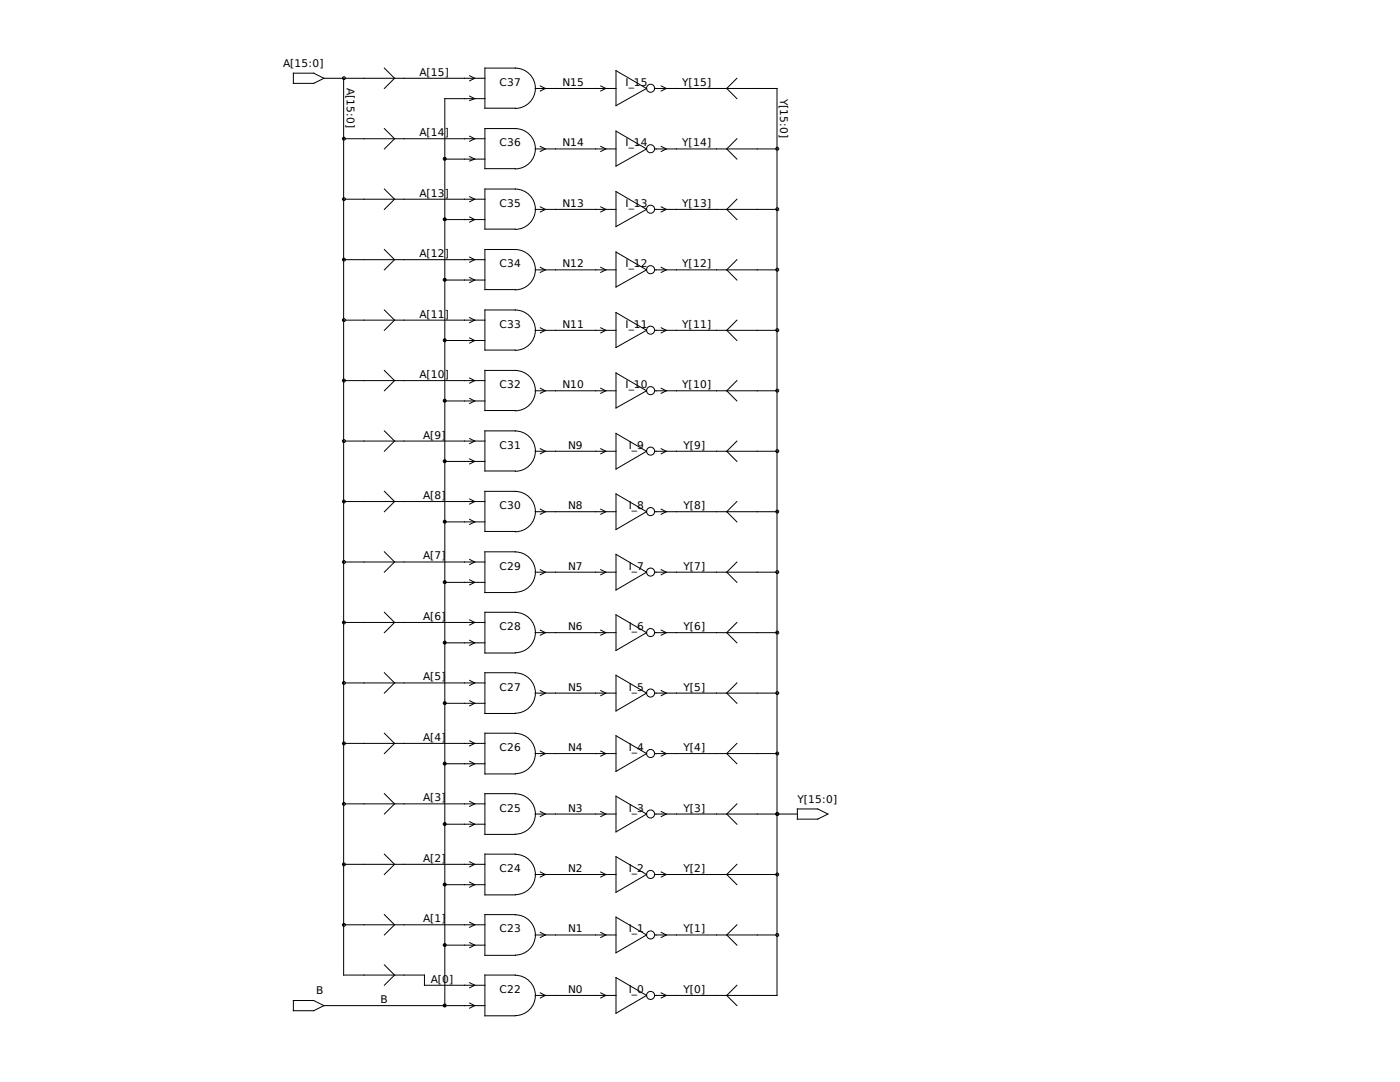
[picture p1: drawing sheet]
<svg xmlns="http://www.w3.org/2000/svg" width="279mm" height="216mm" viewBox="0 0 279 216" stroke-linecap="round" stroke-linejoin="round" font-family="sans-serif">
<g fill="none" stroke="#000" stroke-width=".2">
<path d="M58.5 14.6h4.1l2 1-2 1h-4.1zM64.6 15.6h32.2M68.6 15.6v179h16.1v2h12.1M76.7 13.6l2 2-2 2.1M93.7 19.2l1 .5-1 .4M93.7 15.1l1 .5-1 .5M96.8 19.7h-8v181M102.8 13.6a4 4 0 0 1 4 4 4 4 0 0 1-4 4M102.9 13.6h-6.1v8h6.1M106.8 17.7h16.1M107.8 17.1l1 .6-1 .5M119.9 17.1l1 .6-1 .5"/>
<path d="M122.9 14.1l6.1 3.6-6.1 3.4zM130.7 17.7h24.4v180.9h-24.4M132 17.1l1 .6-1 .5M147.1 15.6l-2.1 2.1 2.1 2M68.6 27.7h28.2M68.6 39.8h28.2M76.7 25.7l2 2-2 2M76.7 37.7l2 2.1-2 2M88.8 31.7h8M93.7 39.2l1 .6-1 .5M93.7 31.2l1 .5-1 .4M93.7 27.2l1 .5-1 .5"/>
<path d="M102.8 25.7a4 4 0 0 1 4 4 4 4 0 0 1-4 4M102.8 37.7a4 4 0 0 1 4 4 4 4 0 0 1-4 4.1M102.9 25.7h-6.1v8h6.1M102.9 37.7h-6.1v8h6.1M106.8 29.7h16.1M107.8 29.2l1 .5-1 .5M119.9 29.2l1 .5-1 .5M122.9 26.2l6.1 3.5-6.1 3.4zM122.9 38.2l6.1 3.6-6.1 3.4zM130.7 29.7h24.4M132 29.2l1 .5-1 .5M147.1 39.8l-2.1 2 2.1 2"/>
<path d="M147.1 27.7l-2.1 2 2.1 2M68.6 51.8h28.2M76.7 49.8l2 2-2 2M88.8 55.9h8M88.8 43.8h8M93.7 55.4l1 .5-1 .5M93.7 51.3l1 .5-1 .5M93.7 43.3l1 .5-1 .5M102.8 49.8a4 4 0 0 1 4 4 4 4 0 0 1-4 4M102.9 49.8h-6.1v8h6.1M106.8 53.8h16.1M106.8 41.8h16.1"/>
<path d="M107.8 41.3l1 .5-1 .5M107.8 53.3l1 .5-1 .6M119.9 53.3l1 .5-1 .6M119.9 41.3l1 .5-1 .5M122.9 50.3l6.1 3.5-6.1 3.5zM130.7 53.8h24.4M130.7 41.8h24.4M132 41.3l1 .5-1 .5M132 53.3l1 .5-1 .6M147.1 51.8l-2.1 2 2.1 2.1M68.6 63.9h28.2M68.6 75.9h28.2"/>
<path d="M76.7 61.8l2 2.1-2 2M76.7 73.9l2 2-2 2.1M88.8 67.9h8M93.7 79.5l1 .5-1 .5M93.7 75.4l1 .5-1 .6M93.7 67.4l1 .5-1 .6M93.7 63.4l1 .5-1 .5M102.8 73.9a4 4 0 0 1 4 4.1 4 4 0 0 1-4 4M102.8 61.9a4 4 0 0 1 4 4 4 4 0 0 1-4 4M102.9 61.8h-6.1v8.1h6.1M102.9 73.9h-6.1v8h6.1M106.8 78h16.1"/>
<path d="M106.8 65.9h16.1M107.8 65.4l1 .5-1 .5M107.8 77.5l1 .5-1 .5M119.9 77.5l1 .5-1 .5M119.9 65.4l1 .5-1 .5M122.9 62.4l6.1 3.5-6.1 3.4zM122.9 74.4l6.1 3.6-6.1 3.4zM130.7 78h24.4M130.7 65.9h24.4M132 77.5l1 .5-1 .5M132 65.4l1 .5-1 .5M147.1 75.9l-2.1 2.1 2.1 2"/>
<path d="M147.1 63.9l-2.1 2 2.1 2M68.6 88h28.2M76.7 98l2 2.1-2 2M76.7 86l2 2-2 2M88.8 92.1h8M88.8 80h8M93.7 99.6l1 .5-1 .5M93.7 91.6l1 .5-1 .5M93.7 87.5l1 .5-1 .5M102.8 98.1a4 4 0 0 1 4 4 4 4 0 0 1-4 4M102.8 86a4 4 0 0 1 4 4 4 4 0 0 1-4 4M102.9 86h-6.1v8h6.1"/>
<path d="M102.9 98h-6.1v8h6.1M106.8 90h16.1M107.8 89.5l1 .5-1 .6M119.9 89.5l1 .5-1 .6M122.9 86.5l6.1 3.5-6.1 3.6zM122.9 98.6l6.1 3.5-6.1 3.6zM130.7 90h24.4M132 89.5l1 .5-1 .6M147.1 88l-2.1 2 2.1 2.1M68.6 100.1h28.2M68.6 112.1h28.2M76.7 110.1l2 2-2 2.1"/>
<path d="M88.8 116.2h8M88.8 104.1h8M93.7 115.7l1 .5-1 .5M93.7 111.6l1 .5-1 .5M93.7 103.6l1 .5-1 .5M102.8 110.1a4 4 0 0 1 4 4.1 4 4 0 0 1-4 4M102.9 110.1h-6.1v8.1h6.1M106.8 114.2h16.1M106.8 102.1h16.1M107.8 113.7l1 .5-1 .5M107.8 101.6l1 .5-1 .5M119.9 113.7l1 .5-1 .5"/>
<path d="M119.9 101.6l1 .5-1 .5M122.9 110.6l6.1 3.6-6.1 3.5zM130.7 114.2h24.4M130.7 102.1h24.4M132 113.7l1 .5-1 .5M132 101.6l1 .5-1 .5M147.1 100.1l-2.1 2 2.1 2M147.1 112.1l-2.1 2.1 2.1 2M68.6 124.2h28.2M68.6 136.3h28.2M76.7 122.2l2 2-2 2M76.7 134.2l2 2.1-2 2"/>
<path d="M88.8 128.3h8M93.7 139.8l1 .5-1 .5M93.7 135.8l1 .5-1 .5M93.7 127.8l1 .5-1 .5M93.7 123.7l1 .5-1 .5M102.8 134.3a4 4 0 0 1 4 4 4 4 0 0 1-4 4M102.8 122.2a4 4 0 0 1 4 4 4 4 0 0 1-4 4M102.9 122.2h-6.1v8.1h6.1M102.9 134.2h-6.1v8.2h6.1M106.8 138.3h16.1M106.8 126.2h16.1M107.8 125.7l1 .5-1 .5"/>
<path d="M107.8 137.8l1 .5-1 .5M119.9 137.8l1 .5-1 .5M119.9 125.7l1 .5-1 .5M122.9 122.7l6.1 3.5-6.1 3.6zM122.9 134.7l6.1 3.6-6.1 3.6zM130.7 138.3h24.4M130.7 126.2h24.4M132 137.8l1 .5-1 .5M132 125.7l1 .5-1 .5M147.1 124.2l-2.1 2 2.1 2.1M147.1 136.3l-2.1 2 2.1 2M68.6 148.3h28.2"/>
<path d="M76.7 146.3l2 2-2 2.1M76.7 158.4l2 2-2 2M88.8 152.4h8M88.8 140.3h8M93.7 159.9l1 .5-1 .5M93.7 151.9l1 .5-1 .5M93.7 147.8l1 .5-1 .5M102.8 158.4a4 4 0 0 1 4 4 4 4 0 0 1-4 4M102.8 146.3a4 4 0 0 1 4 4.1 4 4 0 0 1-4 4M102.9 146.3h-6.1v8.1h6.1M102.9 158.4h-6.1v8.1h6.1M106.8 150.4h16.1"/>
<path d="M107.8 149.9l1 .5-1 .5M119.9 149.9l1 .5-1 .5M122.9 146.8l6.1 3.6-6.1 3.5zM122.9 158.9l6.1 3.5-6.1 3.6zM130.7 150.4h24.4M132 149.9l1 .5-1 .5M147.1 148.3l-2.1 2.1 2.1 2M68.6 160.4h28.2M68.6 172.5h28.2M76.7 170.4l2 2.1-2 2M88.8 176.5h8M88.8 164.5h8"/>
<path d="M93.7 172l1 .5-1 .5M93.7 176l1 .5-1 .5M93.7 164l1 .5-1 .5M102.8 170.5a4 4 0 0 1 4 4 4 4 0 0 1-4 4M102.9 170.4h-6.1v8.2h6.1M106.8 174.5h16.1M106.8 162.4h16.1M107.8 174l1 .5-1 .5M107.8 161.9l1 .5-1 .5M119.9 174l1 .5-1 .5M119.9 161.9l1 .5-1 .5M122.9 170.9l6.1 3.6-6.1 3.6z"/>
<path d="M130.7 174.5h24.4M130.7 162.4h28.4M132 174l1 .5-1 .5M132 161.9l1 .5-1 .5M147.1 160.4l-2.1 2 2.1 2.1M147.1 172.5l-2.1 2 2.1 2M159.1 161.4h4.1l2 1-2 1h-4.1zM58.5 199.6h4.1l2 1.1-2 1h-4.1zM68.6 184.5h28.2M76.7 182.5l2 2-2 2.1M76.7 192.5l2 2.1-2 2M88.8 188.6h8"/>
<path d="M93.7 184l1 .5-1 .5M93.7 196.1l1 .5-1 .5M93.7 188.1l1 .5-1 .5M102.8 194.6a4 4 0 0 1 4 4 4 4 0 0 1-4 4M102.8 182.5a4 4 0 0 1 4 4.1 4 4 0 0 1-4 4M102.9 194.6h-6.1v8.1h6.1M102.9 182.5h-6.1v8.1h6.1M106.8 198.6h16.1M106.8 186.6h16.1M107.8 186.1l1 .5-1 .5M107.8 198.1l1 .5-1 .5M119.9 198.1l1 .5-1 .5"/>
<path d="M119.9 186.1l1 .5-1 .5M122.9 195.1l6.1 3.5-6.1 3.6zM122.9 183l6.1 3.6-6.1 3.5zM130.7 186.6h24.4M132 198.1l1 .5-1 .5M132 186.1l1 .5-1 .5M147.1 184.5l-2.1 2.1 2.1 2M147.1 196.6l-2.1 2 2.1 2.1M64.6 200.7h32.2M93.7 200.2l1 .5-1 .5"/>
<circle cx="68.6" cy="15.6" r=".29"/>
<circle cx="129.8" cy="17.6" r=".8"/>
<circle cx="68.6" cy="27.7" r=".29"/>
<circle cx="68.6" cy="39.7" r=".29"/>
<circle cx="129.8" cy="29.7" r=".8"/>
<circle cx="155.1" cy="29.7" r=".29"/>
<circle cx="68.6" cy="51.8" r=".29"/>
<circle cx="129.8" cy="41.7" r=".8"/>
<circle cx="129.8" cy="53.8" r=".8"/>
<circle cx="155.1" cy="41.7" r=".29"/>
<circle cx="155.1" cy="53.8" r=".29"/>
<circle cx="68.6" cy="63.9" r=".29"/>
<circle cx="68.6" cy="75.9" r=".29"/>
<circle cx="129.8" cy="78" r=".8"/>
<circle cx="129.8" cy="65.9" r=".8"/>
<circle cx="155.1" cy="65.9" r=".29"/>
<circle cx="155.1" cy="78" r=".29"/>
<circle cx="68.6" cy="88" r=".29"/>
<circle cx="129.8" cy="90" r=".8"/>
<circle cx="155.1" cy="90" r=".29"/>
<circle cx="68.6" cy="112.1" r=".29"/>
<circle cx="68.6" cy="100.1" r=".29"/>
<circle cx="129.8" cy="114.2" r=".8"/>
<circle cx="129.8" cy="102.1" r=".8"/>
<circle cx="155.1" cy="102.1" r=".29"/>
<circle cx="155.1" cy="114.2" r=".29"/>
<circle cx="68.6" cy="124.2" r=".29"/>
<circle cx="68.6" cy="136.3" r=".29"/>
<circle cx="129.8" cy="138.3" r=".8"/>
<circle cx="129.8" cy="126.2" r=".8"/>
<circle cx="155.1" cy="126.2" r=".29"/>
<circle cx="155.1" cy="138.3" r=".29"/>
<circle cx="68.6" cy="148.3" r=".29"/>
<circle cx="129.8" cy="150.4" r=".8"/>
<circle cx="155.1" cy="150.4" r=".29"/>
<circle cx="68.6" cy="172.5" r=".29"/>
<circle cx="68.6" cy="160.4" r=".29"/>
<circle cx="129.8" cy="174.5" r=".8"/>
<circle cx="129.8" cy="162.4" r=".8"/>
<circle cx="155.1" cy="162.4" r=".29"/>
<circle cx="155.1" cy="174.5" r=".29"/>
<circle cx="68.6" cy="184.5" r=".29"/>
<circle cx="129.8" cy="186.6" r=".8"/>
<circle cx="129.8" cy="198.6" r=".8"/>
<circle cx="155.1" cy="186.6" r=".29"/>
</g>
<g fill="#000" stroke="#000" stroke-width=".2">
<circle cx="88.7" cy="31.7" r=".29"/>
<circle cx="88.7" cy="55.8" r=".29"/>
<circle cx="88.7" cy="43.8" r=".29"/>
<circle cx="88.7" cy="67.9" r=".29"/>
<circle cx="88.7" cy="80" r=".29"/>
<circle cx="88.7" cy="92" r=".29"/>
<circle cx="88.7" cy="104.1" r=".29"/>
<circle cx="88.7" cy="116.2" r=".29"/>
<circle cx="88.7" cy="128.2" r=".29"/>
<circle cx="88.7" cy="152.4" r=".29"/>
<circle cx="88.7" cy="140.3" r=".29"/>
<circle cx="88.7" cy="164.4" r=".29"/>
<circle cx="88.7" cy="176.5" r=".29"/>
<circle cx="88.7" cy="188.6" r=".29"/>
<circle cx="88.7" cy="200.6" r=".29"/>
</g>
<g font-size="2.1">
<text x="56.5" y="13.3">A[15:0]</text>
<text x="69.2" y="17.5" transform="rotate(90 69.2 17.5)">A[15:0]</text>
<text x="83.7" y="15.1">A[15]</text>
<text x="99.7" y="17.1">C37</text>
<text x="112.3" y="17.1">N15</text>
<text x="124.8" y="17.1">I_15</text>
<text x="136.1" y="17.1">Y[15]</text>
<text x="155.7" y="19.7" transform="rotate(90 155.7 19.7)">Y[15:0]</text>
<text x="83.7" y="27.2">A[14]</text>
<text x="99.7" y="29.2">C36</text>
<text x="112.3" y="29.2">N14</text>
<text x="124.8" y="29.2">I_14</text>
<text x="136.1" y="29.2">Y[14]</text>
<text x="83.7" y="39.2">A[13]</text>
<text x="99.7" y="41.3">C35</text>
<text x="112.3" y="41.3">N13</text>
<text x="124.8" y="41.3">I_13</text>
<text x="136.1" y="41.3">Y[13]</text>
<text x="83.7" y="51.3">A[12]</text>
<text x="99.7" y="53.3">C34</text>
<text x="112.3" y="53.3">N12</text>
<text x="124.8" y="53.3">I_12</text>
<text x="136.1" y="53.3">Y[12]</text>
<text x="83.7" y="63.4">A[11]</text>
<text x="99.7" y="65.4">C33</text>
<text x="112.3" y="65.4">N11</text>
<text x="124.8" y="65.4">I_11</text>
<text x="136.1" y="65.4">Y[11]</text>
<text x="83.7" y="75.4">A[10]</text>
<text x="99.7" y="77.5">C32</text>
<text x="112.3" y="77.5">N10</text>
<text x="124.8" y="77.5">I_10</text>
<text x="136.1" y="77.5">Y[10]</text>
<text x="84.5" y="87.5">A[9]</text>
<text x="99.7" y="89.5">C31</text>
<text x="113.4" y="89.5">N9</text>
<text x="125.5" y="89.5">I_9</text>
<text x="136.4" y="89.5">Y[9]</text>
<text x="84.5" y="99.6">A[8]</text>
<text x="99.7" y="101.6">C30</text>
<text x="113.4" y="101.6">N8</text>
<text x="125.5" y="101.6">I_8</text>
<text x="136.4" y="101.6">Y[8]</text>
<text x="84.5" y="111.6">A[7]</text>
<text x="99.7" y="113.7">C29</text>
<text x="113.4" y="113.7">N7</text>
<text x="125.5" y="113.7">I_7</text>
<text x="136.4" y="113.7">Y[7]</text>
<text x="84.5" y="123.7">A[6]</text>
<text x="99.7" y="125.7">C28</text>
<text x="113.4" y="125.7">N6</text>
<text x="125.5" y="125.7">I_6</text>
<text x="136.4" y="125.7">Y[6]</text>
<text x="84.5" y="135.8">A[5]</text>
<text x="99.7" y="137.8">C27</text>
<text x="113.4" y="137.8">N5</text>
<text x="125.5" y="137.8">I_5</text>
<text x="136.4" y="137.8">Y[5]</text>
<text x="84.5" y="147.8">A[4]</text>
<text x="99.7" y="149.9">C26</text>
<text x="113.4" y="149.9">N4</text>
<text x="125.5" y="149.9">I_4</text>
<text x="136.4" y="149.9">Y[4]</text>
<text x="84.5" y="159.9">A[3]</text>
<text x="99.7" y="161.9">C25</text>
<text x="113.4" y="161.9">N3</text>
<text x="125.5" y="161.9">I_3</text>
<text x="136.4" y="161.9">Y[3]</text>
<text x="159.1" y="160.1">Y[15:0]</text>
<text x="84.5" y="172">A[2]</text>
<text x="99.7" y="174">C24</text>
<text x="113.4" y="174">N2</text>
<text x="125.5" y="174">I_2</text>
<text x="136.4" y="174">Y[2]</text>
<text x="84.5" y="184">A[1]</text>
<text x="99.7" y="186.1">C23</text>
<text x="113.4" y="186.1">N1</text>
<text x="125.5" y="186.1">I_1</text>
<text x="136.4" y="186.1">Y[1]</text>
<text x="86" y="196.1">A[0]</text>
<text x="63.1" y="198.4">B</text>
<text x="75.9" y="200.2">B</text>
<text x="99.7" y="198.1">C22</text>
<text x="113.4" y="198.1">N0</text>
<text x="125.5" y="198.1">I_0</text>
<text x="136.4" y="198.1">Y[0]</text>
</g>
</svg>
